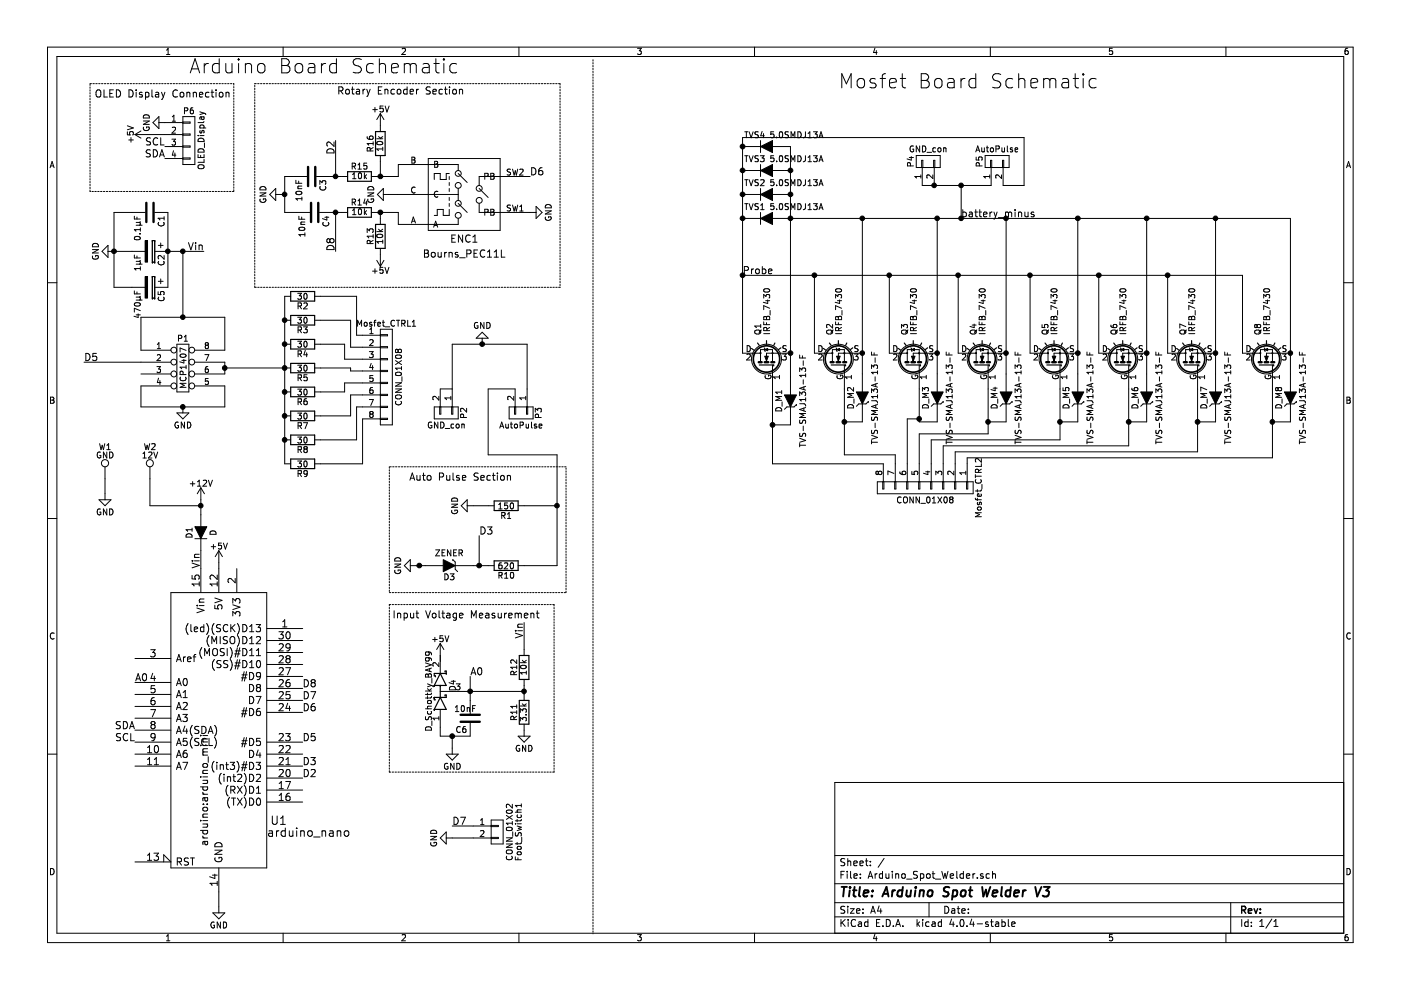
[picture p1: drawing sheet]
EESchema Schematic File Version 2
LIBS:power
LIBS:device
LIBS:transistors
LIBS:conn
LIBS:linear
LIBS:regul
LIBS:74xx
LIBS:cmos4000
LIBS:adc-dac
LIBS:memory
LIBS:xilinx
LIBS:microcontrollers
LIBS:dsp
LIBS:microchip
LIBS:analog_switches
LIBS:motorola
LIBS:texas
LIBS:intel
LIBS:audio
LIBS:interface
LIBS:digital-audio
LIBS:philips
LIBS:display
LIBS:cypress
LIBS:siliconi
LIBS:opto
LIBS:atmel
LIBS:contrib
LIBS:valves
LIBS:Rotary-Encoders
LIBS:Arduino_Spot_Welder-cache
EELAYER 25 0
EELAYER END
$Descr A4 11693 8268
encoding utf-8
Sheet 1 1
Title "Arduino Spot Welder V3"
Date ""
Rev ""
Comp ""
Comment1 ""
Comment2 ""
Comment3 ""
Comment4 ""
$EndDescr
$Comp
L arduino_mini U1
U 1 1
P 1825 5900
F 0 "U1" H 2325 4950 70  0000 C CNN
F 1 "arduino_nano" H 2575 4850 70  0000 C CNN
F 2 "arduino:arduino_mini" V 1700 5200 60  0000 C CNN
F 3 "" H 1825 5900 60  0001 C CNN
	1    1825 5900
	1    0    0    -1  
$EndComp
$Comp
L +12V #PWR01
U 1 1
P 1675 4175
F 0 "#PWR01" H 1675 4025 50  0001 C CNN
F 1 "+12V" H 1675 4315 50  0000 C CNN
F 2 "" H 1675 4175 50  0000 C CNN
F 3 "" H 1675 4175 50  0000 C CNN
	1    1675 4175
	1    0    0    -1  
$EndComp
$Comp
L GND #PWR02
U 1 1
P 1825 7575
F 0 "#PWR02" H 1825 7325 50  0001 C CNN
F 1 "GND" H 1825 7425 50  0000 C CNN
F 2 "" H 1825 7575 50  0000 C CNN
F 3 "" H 1825 7575 50  0000 C CNN
	1    1825 7575
	1    0    0    -1  
$EndComp
$Comp
L D D1
U 1 1
P 1675 4450
F 0 "D1" H 1675 4550 50  0000 C CNN
F 1 "D" H 1675 4350 50  0000 C CNN
F 2 "Diodes_SMD:D_SMA_Handsoldering" H 1675 4450 50  0001 C CNN
F 3 "" H 1675 4450 50  0000 C CNN
	1    1675 4450
	0    -1   -1   0   
$EndComp
Text Label 2525 5950 0    60   ~ 0
D6
Text Label 2525 5850 0    60   ~ 0
D7
Text Label 2525 5750 0    60   ~ 0
D8
$Comp
L +5V #PWR03
U 1 1
P 1825 4700
F 0 "#PWR03" H 1825 4550 50  0001 C CNN
F 1 "+5V" H 1825 4840 50  0000 C CNN
F 2 "" H 1825 4700 50  0000 C CNN
F 3 "" H 1825 4700 50  0000 C CNN
	1    1825 4700
	1    0    0    -1  
$EndComp
$Comp
L CONN_01X02 Foot_Switch1
U 1 1
P 4150 6950
F 0 "Foot_Switch1" V 4325 6950 50  0000 C CNN
F 1 "CONN_01X02" V 4250 6950 50  0000 C CNN
F 2 "Connectors_Molex:Molex_KK-6410-02_02x2.54mm_Straight" H 4150 6950 50  0001 C CNN
F 3 "" H 4150 6950 50  0000 C CNN
	1    4150 6950
	1    0    0    -1  
$EndComp
$Comp
L CONN_01X02 P2
U 1 1
P 3725 3450
F 0 "P2" H 3725 3600 50  0000 C CNN
F 1 "GND_con" V 3825 3450 50  0000 C CNN
F 2 "Pin_Headers:Pin_Header_Straight_1x02_Pitch2.54mm" H 3725 3450 50  0001 C CNN
F 3 "" H 3725 3450 50  0000 C CNN
	1    3725 3450
	0    1    1    0   
$EndComp
$Comp
L CONN_01X02 P3
U 1 1
P 4350 3450
F 0 "P3" H 4350 3600 50  0000 C CNN
F 1 "AutoPulse" V 4450 3450 50  0000 C CNN
F 2 "Pin_Headers:Pin_Header_Straight_1x02_Pitch2.54mm" H 4350 3450 50  0001 C CNN
F 3 "" H 4350 3450 50  0000 C CNN
	1    4350 3450
	0    1    1    0   
$EndComp
$Comp
L GND #PWR04
U 1 1
P 4025 2875
F 0 "#PWR04" H 4025 2625 50  0001 C CNN
F 1 "GND" H 4025 2725 50  0000 C CNN
F 2 "" H 4025 2875 50  0000 C CNN
F 3 "" H 4025 2875 50  0000 C CNN
	1    4025 2875
	-1   0    0    1   
$EndComp
$Comp
L DIL8 P1
U 1 1
P 1525 3075
F 0 "P1" H 1525 3325 50  0000 C CNN
F 1 "MCP1407" V 1525 3075 50  0000 C CNN
F 2 "Housings_DIP:DIP-8_W7.62mm_Socket_LongPads" H 1525 3075 50  0001 C CNN
F 3 "" H 1525 3075 50  0000 C CNN
	1    1525 3075
	1    0    0    -1  
$EndComp
$Comp
L GND #PWR05
U 1 1
P 1525 3400
F 0 "#PWR05" H 1525 3150 50  0001 C CNN
F 1 "GND" H 1525 3250 50  0000 C CNN
F 2 "" H 1525 3400 50  0000 C CNN
F 3 "" H 1525 3400 50  0000 C CNN
	1    1525 3400
	1    0    0    -1  
$EndComp
$Comp
L C C1
U 1 1
P 1250 1775
F 0 "C1" H 1275 1875 50  0000 L CNN
F 1 "0.1µF" H 1275 1675 50  0000 L CNN
F 2 "Capacitors_SMD:C_1210_HandSoldering" H 1288 1625 50  0001 C CNN
F 3 "" H 1250 1775 50  0000 C CNN
	1    1250 1775
	0    1    1    0   
$EndComp
$Comp
L CP C2
U 1 1
P 1250 2100
F 0 "C2" H 1275 2200 50  0000 L CNN
F 1 "1µF" H 1275 2000 50  0000 L CNN
F 2 "Capacitors_ThroughHole:C_Disc_D7.5mm_W5.0mm_P5.00mm" H 1288 1950 50  0001 C CNN
F 3 "" H 1250 2100 50  0000 C CNN
	1    1250 2100
	0    1    1    0   
$EndComp
$Comp
L GND #PWR06
U 1 1
P 950 2100
F 0 "#PWR06" H 950 1850 50  0001 C CNN
F 1 "GND" H 950 1950 50  0000 C CNN
F 2 "" H 950 2100 50  0000 C CNN
F 3 "" H 950 2100 50  0000 C CNN
	1    950  2100
	0    1    1    0   
$EndComp
Text Label 1675 4750 1    60   ~ 0
Vin
Text Label 1700 2100 2    60   ~ 0
Vin
Text Label 2525 6200 0    60   ~ 0
D5
Text Label 700  3025 0    60   ~ 0
D5
$Comp
L R R2
U 1 1
P 2525 2475
F 0 "R2" V 2605 2475 50  0000 C CNN
F 1 "30" V 2525 2475 50  0000 C CNN
F 2 "Resistors_SMD:R_1206_HandSoldering" V 2455 2475 50  0001 C CNN
F 3 "" H 2525 2475 50  0000 C CNN
	1    2525 2475
	0    1    1    0   
$EndComp
$Comp
L R R3
U 1 1
P 2525 2675
F 0 "R3" V 2605 2675 50  0000 C CNN
F 1 "30" V 2525 2675 50  0000 C CNN
F 2 "Resistors_SMD:R_1206_HandSoldering" V 2455 2675 50  0001 C CNN
F 3 "" H 2525 2675 50  0000 C CNN
	1    2525 2675
	0    1    1    0   
$EndComp
$Comp
L R R4
U 1 1
P 2525 2875
F 0 "R4" V 2605 2875 50  0000 C CNN
F 1 "30" V 2525 2875 50  0000 C CNN
F 2 "Resistors_SMD:R_1206_HandSoldering" V 2455 2875 50  0001 C CNN
F 3 "" H 2525 2875 50  0000 C CNN
	1    2525 2875
	0    1    1    0   
$EndComp
$Comp
L R R5
U 1 1
P 2525 3075
F 0 "R5" V 2605 3075 50  0000 C CNN
F 1 "30" V 2525 3075 50  0000 C CNN
F 2 "Resistors_SMD:R_1206_HandSoldering" V 2455 3075 50  0001 C CNN
F 3 "" H 2525 3075 50  0000 C CNN
	1    2525 3075
	0    1    1    0   
$EndComp
$Comp
L R R6
U 1 1
P 2525 3275
F 0 "R6" V 2605 3275 50  0000 C CNN
F 1 "30" V 2525 3275 50  0000 C CNN
F 2 "Resistors_SMD:R_1206_HandSoldering" V 2455 3275 50  0001 C CNN
F 3 "" H 2525 3275 50  0000 C CNN
	1    2525 3275
	0    1    1    0   
$EndComp
$Comp
L R R7
U 1 1
P 2525 3475
F 0 "R7" V 2605 3475 50  0000 C CNN
F 1 "30" V 2525 3475 50  0000 C CNN
F 2 "Resistors_SMD:R_1206_HandSoldering" V 2455 3475 50  0001 C CNN
F 3 "" H 2525 3475 50  0000 C CNN
	1    2525 3475
	0    1    1    0   
$EndComp
$Comp
L R R8
U 1 1
P 2525 3675
F 0 "R8" V 2605 3675 50  0000 C CNN
F 1 "30" V 2525 3675 50  0000 C CNN
F 2 "Resistors_SMD:R_1206_HandSoldering" V 2455 3675 50  0001 C CNN
F 3 "" H 2525 3675 50  0000 C CNN
	1    2525 3675
	0    1    1    0   
$EndComp
$Comp
L R R9
U 1 1
P 2525 3875
F 0 "R9" V 2605 3875 50  0000 C CNN
F 1 "30" V 2525 3875 50  0000 C CNN
F 2 "Resistors_SMD:R_1206_HandSoldering" V 2455 3875 50  0001 C CNN
F 3 "" H 2525 3875 50  0000 C CNN
	1    2525 3875
	0    1    1    0   
$EndComp
$Comp
L CONN_01X08 Mosfet_CTRL1
U 1 1
P 3225 3150
F 0 "Mosfet_CTRL1" H 3225 3600 50  0000 C CNN
F 1 "CONN_01X08" V 3325 3150 50  0000 C CNN
F 2 "pots_own:Pin_Header_Straight_1x08_Pitch2.54mm_Large_Pads" H 3225 3150 50  0001 C CNN
F 3 "" H 3225 3150 50  0000 C CNN
	1    3225 3150
	1    0    0    -1  
$EndComp
$Comp
L TEST_1P W2
U 1 1
P 1250 4000
F 0 "W2" H 1250 4270 50  0000 C CNN
F 1 "12V" H 1250 4200 50  0000 C CNN
F 2 "Wire_Pads:SolderWirePad_single_1mmDrill" H 1450 4000 50  0001 C CNN
F 3 "" H 1450 4000 50  0000 C CNN
	1    1250 4000
	1    0    0    -1  
$EndComp
$Comp
L TEST_1P W1
U 1 1
P 875 4000
F 0 "W1" H 875 4270 50  0000 C CNN
F 1 "GND" H 875 4200 50  0000 C CNN
F 2 "Wire_Pads:SolderWirePad_single_1mmDrill" H 1075 4000 50  0001 C CNN
F 3 "" H 1075 4000 50  0000 C CNN
	1    875  4000
	1    0    0    -1  
$EndComp
$Comp
L GND #PWR07
U 1 1
P 875 4125
F 0 "#PWR07" H 875 3875 50  0001 C CNN
F 1 "GND" H 875 3975 50  0000 C CNN
F 2 "" H 875 4125 50  0000 C CNN
F 3 "" H 875 4125 50  0000 C CNN
	1    875  4125
	1    0    0    -1  
$EndComp
Text Notes 1575 625  0    118  ~ 0
Arduino Board Schematic
Text Notes 7000 750  0    118  ~ 0
Mosfet Board Schematic
$Comp
L CONN_01X08 Mosfet_CTRL2
U 1 1
P 7725 4075
F 0 "Mosfet_CTRL2" H 7725 4525 50  0000 C CNN
F 1 "CONN_01X08" V 7825 4075 50  0000 C CNN
F 2 "pots_own:Pin_Header_Straight_1x08_Pitch2.54mm_Large_Pads" H 7725 4075 50  0001 C CNN
F 3 "" H 7725 4075 50  0000 C CNN
	1    7725 4075
	0    1    1    0   
$EndComp
$Comp
L IRF540N Q2
U 1 1
P 7000 3050
F 0 "Q2" H 7250 3125 50  0000 L CNN
F 1 "IRFB_7430" H 7250 3050 50  0000 L CNN
F 2 "pots_own:TO-220__long_Neutral123_Horizontal_LargePads" H 7250 2975 50  0001 L CIN
F 3 "" H 7000 3050 50  0000 L CNN
	1    7000 3050
	0    -1   -1   0   
$EndComp
$Comp
L IRF540N Q3
U 1 1
P 7625 3050
F 0 "Q3" H 7875 3125 50  0000 L CNN
F 1 "IRFB_7430" H 7875 3050 50  0000 L CNN
F 2 "pots_own:TO-220__long_Neutral123_Horizontal_LargePads" H 7875 2975 50  0001 L CIN
F 3 "" H 7625 3050 50  0000 L CNN
	1    7625 3050
	0    -1   -1   0   
$EndComp
$Comp
L IRF540N Q4
U 1 1
P 8200 3050
F 0 "Q4" H 8450 3125 50  0000 L CNN
F 1 "IRFB_7430" H 8450 3050 50  0000 L CNN
F 2 "pots_own:TO-220__long_Neutral123_Horizontal_LargePads" H 8450 2975 50  0001 L CIN
F 3 "" H 8200 3050 50  0000 L CNN
	1    8200 3050
	0    -1   -1   0   
$EndComp
$Comp
L IRF540N Q5
U 1 1
P 8800 3050
F 0 "Q5" H 9050 3125 50  0000 L CNN
F 1 "IRFB_7430" H 9050 3050 50  0000 L CNN
F 2 "pots_own:TO-220__long_Neutral123_Horizontal_LargePads" H 9050 2975 50  0001 L CIN
F 3 "" H 8800 3050 50  0000 L CNN
	1    8800 3050
	0    -1   -1   0   
$EndComp
$Comp
L IRF540N Q6
U 1 1
P 9375 3050
F 0 "Q6" H 9625 3125 50  0000 L CNN
F 1 "IRFB_7430" H 9625 3050 50  0000 L CNN
F 2 "pots_own:TO-220__long_Neutral123_Horizontal_LargePads" H 9625 2975 50  0001 L CIN
F 3 "" H 9375 3050 50  0000 L CNN
	1    9375 3050
	0    -1   -1   0   
$EndComp
$Comp
L IRF540N Q7
U 1 1
P 9950 3050
F 0 "Q7" H 10200 3125 50  0000 L CNN
F 1 "IRFB_7430" H 10200 3050 50  0000 L CNN
F 2 "pots_own:TO-220__long_Neutral123_Horizontal_LargePads" H 10200 2975 50  0001 L CIN
F 3 "" H 9950 3050 50  0000 L CNN
	1    9950 3050
	0    -1   -1   0   
$EndComp
$Comp
L IRF540N Q8
U 1 1
P 10575 3050
F 0 "Q8" H 10825 3125 50  0000 L CNN
F 1 "IRFB_7430" H 10825 3050 50  0000 L CNN
F 2 "pots_own:TO-220__long_Neutral123_Horizontal_LargePads" H 10825 2975 50  0001 L CIN
F 3 "" H 10575 3050 50  0000 L CNN
	1    10575 3050
	0    -1   -1   0   
$EndComp
$Comp
L IRF540N Q1
U 1 1
P 6400 3050
F 0 "Q1" H 6650 3125 50  0000 L CNN
F 1 "IRFB_7430" H 6650 3050 50  0000 L CNN
F 2 "pots_own:TO-220__long_Neutral123_Horizontal_LargePads" H 6650 2975 50  0001 L CIN
F 3 "" H 6400 3050 50  0000 L CNN
	1    6400 3050
	0    -1   -1   0   
$EndComp
$Comp
L CONN_01X02 P4
U 1 1
P 7750 1350
F 0 "P4" H 7750 1500 50  0000 C CNN
F 1 "GND_con" V 7850 1350 50  0000 C CNN
F 2 "Pin_Headers:Pin_Header_Straight_1x02_Pitch2.54mm" H 7750 1350 50  0001 C CNN
F 3 "" H 7750 1350 50  0000 C CNN
	1    7750 1350
	0    -1   -1   0   
$EndComp
$Comp
L CONN_01X02 P5
U 1 1
P 8325 1350
F 0 "P5" H 8325 1500 50  0000 C CNN
F 1 "AutoPulse" V 8425 1350 50  0000 C CNN
F 2 "Pin_Headers:Pin_Header_Straight_1x02_Pitch2.54mm" H 8325 1350 50  0001 C CNN
F 3 "" H 8325 1350 50  0000 C CNN
	1    8325 1350
	0    -1   -1   0   
$EndComp
Text Label 8025 1825 0    60   ~ 0
battery_minus
Text Label 6200 2300 0    60   ~ 0
Probe
Text Label 2525 6400 0    60   ~ 0
D3
$Comp
L R R10
U 1 1
P 4225 4725
F 0 "R10" V 4305 4725 50  0000 C CNN
F 1 "620" V 4225 4725 50  0000 C CNN
F 2 "Resistors_SMD:R_1206_HandSoldering" V 4155 4725 50  0001 C CNN
F 3 "" H 4225 4725 50  0000 C CNN
	1    4225 4725
	0    1    1    0   
$EndComp
Text Label 4000 4475 0    60   ~ 0
D3
$Comp
L GND #PWR08
U 1 1
P 3475 4725
F 0 "#PWR08" H 3475 4475 50  0001 C CNN
F 1 "GND" H 3475 4575 50  0000 C CNN
F 2 "" H 3475 4725 50  0000 C CNN
F 3 "" H 3475 4725 50  0000 C CNN
	1    3475 4725
	0    1    1    0   
$EndComp
$Comp
L R R1
U 1 1
P 4225 4225
F 0 "R1" V 4305 4225 50  0000 C CNN
F 1 "150" V 4225 4225 50  0000 C CNN
F 2 "Resistors_SMD:R_2512_HandSoldering" V 4155 4225 50  0001 C CNN
F 3 "" H 4225 4225 50  0000 C CNN
	1    4225 4225
	0    1    1    0   
$EndComp
$Comp
L GND #PWR09
U 1 1
P 3950 4225
F 0 "#PWR09" H 3950 3975 50  0001 C CNN
F 1 "GND" H 3950 4075 50  0000 C CNN
F 2 "" H 3950 4225 50  0000 C CNN
F 3 "" H 3950 4225 50  0000 C CNN
	1    3950 4225
	0    1    1    0   
$EndComp
Text Notes 4275 4025 2    60   ~ 0
Auto Pulse Section
$Comp
L ZENER D3
U 1 1
P 3750 4725
F 0 "D3" H 3750 4825 50  0000 C CNN
F 1 "ZENER" H 3750 4625 50  0000 C CNN
F 2 "Diodes_SMD:D_MiniMELF_Handsoldering" H 3750 4725 50  0001 C CNN
F 3 "" H 3750 4725 50  0000 C CNN
	1    3750 4725
	-1   0    0    1   
$EndComp
$Comp
L CONN_01X04 P6
U 1 1
P 1575 1175
F 0 "P6" H 1575 1425 50  0000 C CNN
F 1 "OLED_Display" V 1675 1175 50  0000 C CNN
F 2 "OLED_SSD1306:OLED_SSD1306_128x64" H 1575 1175 50  0001 C CNN
F 3 "" H 1575 1175 50  0000 C CNN
	1    1575 1175
	1    0    0    -1  
$EndComp
Text Label 1125 6100 2    60   ~ 0
SDA
Text Label 1125 6200 2    60   ~ 0
SCL
$Comp
L +5V #PWR010
U 1 1
P 1225 1125
F 0 "#PWR010" H 1225 975 50  0001 C CNN
F 1 "+5V" H 1225 1265 50  0000 C CNN
F 2 "" H 1225 1125 50  0000 C CNN
F 3 "" H 1225 1125 50  0000 C CNN
	1    1225 1125
	0    -1   -1   0   
$EndComp
$Comp
L GND #PWR011
U 1 1
P 1375 1025
F 0 "#PWR011" H 1375 775 50  0001 C CNN
F 1 "GND" H 1375 875 50  0000 C CNN
F 2 "" H 1375 1025 50  0000 C CNN
F 3 "" H 1375 1025 50  0000 C CNN
	1    1375 1025
	0    1    1    0   
$EndComp
Text Label 1375 1225 2    60   ~ 0
SCL
Text Label 1375 1325 2    60   ~ 0
SDA
Text Notes 1925 825  2    60   ~ 0
OLED Display Connection
$Comp
L GND #PWR012
U 1 1
P 4425 1775
F 0 "#PWR012" H 4425 1525 50  0001 C CNN
F 1 "GND" H 4425 1625 50  0000 C CNN
F 2 "" H 4425 1775 50  0000 C CNN
F 3 "" H 4425 1775 50  0000 C CNN
	1    4425 1775
	0    -1   -1   0   
$EndComp
Text Label 4425 1475 0    60   ~ 0
D6
$Comp
L R R16
U 1 1
P 3175 1200
F 0 "R16" V 3255 1200 50  0000 C CNN
F 1 "10k" V 3175 1200 50  0000 C CNN
F 2 "Resistors_SMD:R_1206_HandSoldering" V 3105 1200 50  0001 C CNN
F 3 "" H 3175 1200 50  0000 C CNN
	1    3175 1200
	-1   0    0    1   
$EndComp
$Comp
L +5V #PWR013
U 1 1
P 3175 1050
F 0 "#PWR013" H 3175 900 50  0001 C CNN
F 1 "+5V" H 3175 1190 50  0000 C CNN
F 2 "" H 3175 1050 50  0000 C CNN
F 3 "" H 3175 1050 50  0000 C CNN
	1    3175 1050
	1    0    0    -1  
$EndComp
$Comp
L GND #PWR014
U 1 1
P 3250 1625
F 0 "#PWR014" H 3250 1375 50  0001 C CNN
F 1 "GND" H 3250 1475 50  0000 C CNN
F 2 "" H 3250 1625 50  0000 C CNN
F 3 "" H 3250 1625 50  0000 C CNN
	1    3250 1625
	0    1    1    0   
$EndComp
$Comp
L R R15
U 1 1
P 3000 1475
F 0 "R15" V 3080 1475 50  0000 C CNN
F 1 "10k" V 3000 1475 50  0000 C CNN
F 2 "Resistors_SMD:R_1206_HandSoldering" V 2930 1475 50  0001 C CNN
F 3 "" H 3000 1475 50  0000 C CNN
	1    3000 1475
	0    -1   -1   0   
$EndComp
$Comp
L R R13
U 1 1
P 3175 1975
F 0 "R13" V 3255 1975 50  0000 C CNN
F 1 "10k" V 3175 1975 50  0000 C CNN
F 2 "Resistors_SMD:R_1206_HandSoldering" V 3105 1975 50  0001 C CNN
F 3 "" H 3175 1975 50  0000 C CNN
	1    3175 1975
	-1   0    0    1   
$EndComp
$Comp
L R R14
U 1 1
P 3000 1775
F 0 "R14" V 3080 1775 50  0000 C CNN
F 1 "10k" V 3000 1775 50  0000 C CNN
F 2 "Resistors_SMD:R_1206_HandSoldering" V 2930 1775 50  0001 C CNN
F 3 "" H 3000 1775 50  0000 C CNN
	1    3000 1775
	0    -1   -1   0   
$EndComp
$Comp
L +5V #PWR015
U 1 1
P 3175 2125
F 0 "#PWR015" H 3175 1975 50  0001 C CNN
F 1 "+5V" H 3175 2265 50  0000 C CNN
F 2 "" H 3175 2125 50  0000 C CNN
F 3 "" H 3175 2125 50  0000 C CNN
	1    3175 2125
	-1   0    0    1   
$EndComp
$Comp
L C C4
U 1 1
P 2625 1775
F 0 "C4" H 2650 1875 50  0000 L CNN
F 1 "10nF" H 2650 1675 50  0000 L CNN
F 2 "Capacitors_SMD:C_1210_HandSoldering" H 2663 1625 50  0001 C CNN
F 3 "" H 2625 1775 50  0000 C CNN
	1    2625 1775
	0    1    1    0   
$EndComp
$Comp
L C C3
U 1 1
P 2600 1475
F 0 "C3" H 2625 1575 50  0000 L CNN
F 1 "10nF" H 2625 1375 50  0000 L CNN
F 2 "Capacitors_SMD:C_1210_HandSoldering" H 2638 1325 50  0001 C CNN
F 3 "" H 2600 1475 50  0000 C CNN
	1    2600 1475
	0    1    1    0   
$EndComp
$Comp
L GND #PWR016
U 1 1
P 2350 1625
F 0 "#PWR016" H 2350 1375 50  0001 C CNN
F 1 "GND" H 2350 1475 50  0000 C CNN
F 2 "" H 2350 1625 50  0000 C CNN
F 3 "" H 2350 1625 50  0000 C CNN
	1    2350 1625
	0    1    1    0   
$EndComp
Text Label 2800 2100 1    60   ~ 0
D8
Text Notes 3875 800  2    60   ~ 0
Rotary Encoder Section
$Comp
L ALPS-STEC12E08 ENC1
U 1 1
P 3875 1625
F 0 "ENC1" H 3875 2000 60  0000 C CNN
F 1 "Bourns_PEC11L" H 3875 2125 60  0000 C CNN
F 2 "Rotary-Encoders:ALPS_STEC12E08" H 3875 1625 60  0001 C CNN
F 3 "" H 3875 1625 60  0000 C CNN
	1    3875 1625
	-1   0    0    1   
$EndComp
$Comp
L GND #PWR017
U 1 1
P 3775 7000
F 0 "#PWR017" H 3775 6750 50  0001 C CNN
F 1 "GND" H 3775 6850 50  0000 C CNN
F 2 "" H 3775 7000 50  0000 C CNN
F 3 "" H 3775 7000 50  0000 C CNN
	1    3775 7000
	0    1    1    0   
$EndComp
$Comp
L CP C5
U 1 1
P 1250 2400
F 0 "C5" H 1275 2500 50  0000 L CNN
F 1 "470µF" H 1275 2300 50  0000 L CNN
F 2 "Capacitors_SMD:CP_Elec_10x10" H 1288 2250 50  0001 C CNN
F 3 "" H 1250 2400 50  0000 C CNN
	1    1250 2400
	0    1    1    0   
$EndComp
$Comp
L R R11
U 1 1
P 4375 5950
F 0 "R11" V 4455 5950 50  0000 C CNN
F 1 "3.3k" V 4375 5950 50  0000 C CNN
F 2 "Resistors_SMD:R_1206_HandSoldering" V 4305 5950 50  0001 C CNN
F 3 "" H 4375 5950 50  0000 C CNN
	1    4375 5950
	-1   0    0    1   
$EndComp
$Comp
L R R12
U 1 1
P 4375 5575
F 0 "R12" V 4455 5575 50  0000 C CNN
F 1 "10k" V 4375 5575 50  0000 C CNN
F 2 "Resistors_SMD:R_1206_HandSoldering" V 4305 5575 50  0001 C CNN
F 3 "" H 4375 5575 50  0000 C CNN
	1    4375 5575
	-1   0    0    1   
$EndComp
$Comp
L GND #PWR018
U 1 1
P 4375 6100
F 0 "#PWR018" H 4375 5850 50  0001 C CNN
F 1 "GND" H 4375 5950 50  0000 C CNN
F 2 "" H 4375 6100 50  0000 C CNN
F 3 "" H 4375 6100 50  0000 C CNN
	1    4375 6100
	1    0    0    -1  
$EndComp
Text Label 4375 5200 3    60   ~ 0
Vin
$Comp
L D_Schottky_x2_Serial_AKC D4
U 1 1
P 3675 5775
F 0 "D4" H 3725 5675 50  0000 C CNN
F 1 "D_Schottky_BAV99" H 3675 5875 50  0000 C CNN
F 2 "TO_SOT_Packages_SMD:SOT-23" H 3675 5775 50  0001 C CNN
F 3 "" H 3675 5775 50  0000 C CNN
	1    3675 5775
	0    -1   -1   0   
$EndComp
$Comp
L +5V #PWR019
U 1 1
P 3675 5475
F 0 "#PWR019" H 3675 5325 50  0001 C CNN
F 1 "+5V" H 3675 5615 50  0000 C CNN
F 2 "" H 3675 5475 50  0000 C CNN
F 3 "" H 3675 5475 50  0000 C CNN
	1    3675 5475
	1    0    0    -1  
$EndComp
$Comp
L GND #PWR020
U 1 1
P 3775 6250
F 0 "#PWR020" H 3775 6000 50  0001 C CNN
F 1 "GND" H 3775 6100 50  0000 C CNN
F 2 "" H 3775 6250 50  0000 C CNN
F 3 "" H 3775 6250 50  0000 C CNN
	1    3775 6250
	1    0    0    -1  
$EndComp
$Comp
L C C6
U 1 1
P 3925 6000
F 0 "C6" H 3950 6100 50  0000 L CNN
F 1 "10nF" H 3875 5925 50  0000 L CNN
F 2 "Capacitors_SMD:C_1210_HandSoldering" H 3963 5850 50  0001 C CNN
F 3 "" H 3925 6000 50  0000 C CNN
	1    3925 6000
	-1   0    0    1   
$EndComp
Text Label 1125 5700 0    60   ~ 0
A0
Text Label 3925 5650 0    60   ~ 0
A0
Text Notes 3275 5175 0    60   ~ 0
Input Voltage Measurement
$Comp
L D TVS1
U 1 1
P 6400 1825
F 0 "TVS1" H 6300 1925 50  0000 C CNN
F 1 "5.0SMDJ13A" H 6650 1925 50  0000 C CNN
F 2 "Diodes_SMD:D_SMC_Handsoldering" H 6400 1825 50  0001 C CNN
F 3 "" H 6400 1825 50  0000 C CNN
	1    6400 1825
	1    0    0    -1  
$EndComp
$Comp
L ZENER D_M1
U 1 1
P 6600 3350
F 0 "D_M1" H 6600 3450 50  0000 C CNN
F 1 "TVS-SMAJ13A-13-F" H 6600 3250 50  0000 C CNN
F 2 "Diodes_SMD:D_SMA" H 6600 3350 50  0001 C CNN
F 3 "" H 6600 3350 50  0000 C CNN
	1    6600 3350
	0    -1   -1   0   
$EndComp
$Comp
L ZENER D_M2
U 1 1
P 7200 3325
F 0 "D_M2" H 7200 3425 50  0000 C CNN
F 1 "TVS-SMAJ13A-13-F" H 7200 3225 50  0000 C CNN
F 2 "Diodes_SMD:D_SMA" H 7200 3325 50  0001 C CNN
F 3 "" H 7200 3325 50  0000 C CNN
	1    7200 3325
	0    -1   -1   0   
$EndComp
$Comp
L ZENER D_M3
U 1 1
P 7825 3325
F 0 "D_M3" H 7825 3425 50  0000 C CNN
F 1 "TVS-SMAJ13A-13-F" H 7825 3225 50  0000 C CNN
F 2 "Diodes_SMD:D_SMA" H 7825 3325 50  0001 C CNN
F 3 "" H 7825 3325 50  0000 C CNN
	1    7825 3325
	0    -1   -1   0   
$EndComp
$Comp
L ZENER D_M4
U 1 1
P 8400 3325
F 0 "D_M4" H 8400 3425 50  0000 C CNN
F 1 "TVS-SMAJ13A-13-F" H 8400 3225 50  0000 C CNN
F 2 "Diodes_SMD:D_SMA" H 8400 3325 50  0001 C CNN
F 3 "" H 8400 3325 50  0000 C CNN
	1    8400 3325
	0    -1   -1   0   
$EndComp
$Comp
L ZENER D_M5
U 1 1
P 9000 3325
F 0 "D_M5" H 9000 3425 50  0000 C CNN
F 1 "TVS-SMAJ13A-13-F" H 9000 3225 50  0000 C CNN
F 2 "Diodes_SMD:D_SMA" H 9000 3325 50  0001 C CNN
F 3 "" H 9000 3325 50  0000 C CNN
	1    9000 3325
	0    -1   -1   0   
$EndComp
$Comp
L ZENER D_M6
U 1 1
P 9575 3325
F 0 "D_M6" H 9575 3425 50  0000 C CNN
F 1 "TVS-SMAJ13A-13-F" H 9575 3225 50  0000 C CNN
F 2 "Diodes_SMD:D_SMA" H 9575 3325 50  0001 C CNN
F 3 "" H 9575 3325 50  0000 C CNN
	1    9575 3325
	0    -1   -1   0   
$EndComp
$Comp
L ZENER D_M7
U 1 1
P 10150 3325
F 0 "D_M7" H 10150 3425 50  0000 C CNN
F 1 "TVS-SMAJ13A-13-F" H 10150 3225 50  0000 C CNN
F 2 "Diodes_SMD:D_SMA" H 10150 3325 50  0001 C CNN
F 3 "" H 10150 3325 50  0000 C CNN
	1    10150 3325
	0    -1   -1   0   
$EndComp
$Comp
L ZENER D_M8
U 1 1
P 10775 3325
F 0 "D_M8" H 10775 3425 50  0000 C CNN
F 1 "TVS-SMAJ13A-13-F" H 10775 3225 50  0000 C CNN
F 2 "Diodes_SMD:D_SMA" H 10775 3325 50  0001 C CNN
F 3 "" H 10775 3325 50  0000 C CNN
	1    10775 3325
	0    -1   -1   0   
$EndComp
Text Label 2525 6500 0    60   ~ 0
D2
Text Label 3775 6900 0    60   ~ 0
D7
Text Label 2800 1175 3    60   ~ 0
D2
$Comp
L D TVS2
U 1 1
P 6400 1625
F 0 "TVS2" H 6300 1725 50  0000 C CNN
F 1 "5.0SMDJ13A" H 6650 1725 50  0000 C CNN
F 2 "Diodes_SMD:D_SMC_Handsoldering" H 6400 1625 50  0001 C CNN
F 3 "" H 6400 1625 50  0000 C CNN
	1    6400 1625
	1    0    0    -1  
$EndComp
$Comp
L D TVS3
U 1 1
P 6400 1425
F 0 "TVS3" H 6300 1525 50  0000 C CNN
F 1 "5.0SMDJ13A" H 6650 1525 50  0000 C CNN
F 2 "Diodes_SMD:D_SMC_Handsoldering" H 6400 1425 50  0001 C CNN
F 3 "" H 6400 1425 50  0000 C CNN
	1    6400 1425
	1    0    0    -1  
$EndComp
$Comp
L D TVS4
U 1 1
P 6400 1225
F 0 "TVS4" H 6300 1325 50  0000 C CNN
F 1 "5.0SMDJ13A" H 6650 1325 50  0000 C CNN
F 2 "Diodes_SMD:D_SMC_Handsoldering" H 6400 1225 50  0001 C CNN
F 3 "" H 6400 1225 50  0000 C CNN
	1    6400 1225
	1    0    0    -1  
$EndComp
Wire Wire Line
	1675 4175 1675 4300
Wire Wire Line
	1675 4600 1675 4750
Wire Wire Line
	1825 7575 1825 7450
Wire Wire Line
	1825 4750 1825 4700
Wire Wire Line
	3775 7000 3950 7000
Wire Wire Line
	3675 3250 3775 3250
Wire Wire Line
	3775 3250 3775 2875
Wire Wire Line
	3775 2875 4400 2875
Connection ~ 4025 2875
Wire Wire Line
	1175 3225 1175 3400
Wire Wire Line
	1875 3400 1875 3225
Connection ~ 1525 3400
Wire Wire Line
	1175 2925 1175 2650
Wire Wire Line
	1175 2650 1875 2650
Wire Wire Line
	1875 2650 1875 2925
Wire Wire Line
	950  2100 1100 2100
Wire Wire Line
	950  1775 950  2400
Wire Wire Line
	950  1775 1100 1775
Wire Wire Line
	1400 1775 1400 2400
Connection ~ 1525 2650
Wire Wire Line
	1875 3025 1875 3125
Wire Wire Line
	700  3025 1175 3025
Wire Wire Line
	2375 2475 2375 3875
Connection ~ 2375 2675
Connection ~ 2375 2875
Connection ~ 2375 3075
Connection ~ 2375 3275
Connection ~ 2375 3475
Connection ~ 2375 3675
Wire Wire Line
	1875 3075 2375 3075
Connection ~ 1875 3075
Wire Wire Line
	2675 2475 2975 2475
Wire Wire Line
	2975 2475 2975 2800
Wire Wire Line
	2975 2800 3025 2800
Wire Wire Line
	2675 3075 2925 3075
Wire Wire Line
	2925 3075 2925 3100
Wire Wire Line
	2925 3100 3025 3100
Wire Wire Line
	2675 3875 3025 3875
Wire Wire Line
	3025 3875 3025 3500
Wire Wire Line
	2675 3675 2975 3675
Wire Wire Line
	2975 3675 2975 3400
Wire Wire Line
	2975 3400 3025 3400
Wire Wire Line
	2675 3475 2925 3475
Wire Wire Line
	2925 3475 2925 3300
Wire Wire Line
	2925 3300 3025 3300
Wire Wire Line
	2675 3275 2875 3275
Wire Wire Line
	2875 3275 2875 3200
Wire Wire Line
	2875 3200 3025 3200
Wire Wire Line
	2675 2675 2925 2675
Wire Wire Line
	2925 2675 2925 2900
Wire Wire Line
	2925 2900 3025 2900
Wire Wire Line
	2675 2875 2875 2875
Wire Wire Line
	2875 2875 2875 3000
Wire Wire Line
	2875 3000 3025 3000
Wire Wire Line
	1250 4000 1250 4225
Wire Wire Line
	1250 4225 1675 4225
Connection ~ 1675 4225
Wire Wire Line
	875  4125 875  4000
Wire Notes Line
	4950 500  4950 7800
Wire Wire Line
	6450 3250 6450 3875
Wire Wire Line
	6450 3875 7375 3875
Wire Wire Line
	7050 3250 7050 3800
Wire Wire Line
	7050 3800 7475 3800
Wire Wire Line
	7475 3800 7475 3875
Wire Wire Line
	7675 3250 7675 3525
Wire Wire Line
	7675 3500 7575 3500
Wire Wire Line
	7575 3500 7575 3875
Wire Wire Line
	8250 3250 8250 3625
Wire Wire Line
	8250 3625 7675 3625
Wire Wire Line
	7675 3625 7675 3875
Wire Wire Line
	8850 3250 8850 3675
Wire Wire Line
	8850 3675 7775 3675
Wire Wire Line
	7775 3675 7775 3875
Wire Wire Line
	9425 3250 9425 3725
Wire Wire Line
	9425 3725 7875 3725
Wire Wire Line
	7875 3725 7875 3875
Wire Wire Line
	10000 3250 10000 3775
Wire Wire Line
	10000 3775 7975 3775
Wire Wire Line
	7975 3775 7975 3875
Wire Wire Line
	10625 3250 10625 3825
Wire Wire Line
	10625 3825 8075 3825
Wire Wire Line
	8075 3825 8075 3875
Connection ~ 7800 1550
Wire Wire Line
	8025 1550 8025 1825
Connection ~ 8025 1550
Wire Wire Line
	8400 1825 8400 3125
Wire Wire Line
	6550 1825 10775 1825
Wire Wire Line
	7825 1825 7825 3125
Connection ~ 8025 1825
Wire Wire Line
	7200 1825 7200 3125
Connection ~ 7825 1825
Wire Wire Line
	6600 1225 6600 3150
Connection ~ 7200 1825
Wire Wire Line
	9000 1825 9000 3125
Connection ~ 8400 1825
Wire Wire Line
	9575 1825 9575 3125
Connection ~ 9000 1825
Wire Wire Line
	10150 1825 10150 3125
Connection ~ 9575 1825
Wire Wire Line
	10775 1825 10775 3125
Connection ~ 10150 1825
Wire Wire Line
	6200 1150 6200 2950
Wire Wire Line
	6200 2300 10375 2300
Wire Wire Line
	10375 2300 10375 2950
Wire Wire Line
	9750 2950 9750 2300
Connection ~ 9750 2300
Wire Wire Line
	9175 2950 9175 2300
Connection ~ 9175 2300
Wire Wire Line
	8600 2950 8600 2300
Connection ~ 8600 2300
Wire Wire Line
	8000 2950 8000 2300
Connection ~ 8000 2300
Wire Wire Line
	7425 2950 7425 2300
Connection ~ 7425 2300
Wire Wire Line
	6800 2950 6800 2300
Connection ~ 6800 2300
Wire Wire Line
	4075 4725 3950 4725
Wire Wire Line
	4650 4725 4375 4725
Wire Wire Line
	4000 4725 4000 4475
Connection ~ 4000 4725
Wire Notes Line
	3250 4950 4725 4950
Wire Notes Line
	4725 3900 3250 3900
Wire Wire Line
	7700 1550 8275 1550
Wire Wire Line
	6200 1150 8550 1150
Connection ~ 6200 2300
Wire Wire Line
	4400 2875 4400 3250
Wire Wire Line
	4300 3250 4075 3250
Wire Wire Line
	4075 3250 4075 3800
Wire Wire Line
	8550 1150 8550 1550
Wire Wire Line
	8550 1550 8375 1550
Wire Wire Line
	4650 4225 4375 4225
Wire Wire Line
	4075 4225 3950 4225
Connection ~ 4650 4225
Connection ~ 3500 4725
Wire Wire Line
	3475 4725 3550 4725
Wire Notes Line
	3250 3900 3250 4950
Wire Notes Line
	4725 4950 4725 3900
Wire Wire Line
	1375 1125 1225 1125
Wire Notes Line
	750  1600 750  700 
Wire Notes Line
	750  700  1950 700 
Wire Notes Line
	1950 700  1950 1600
Wire Notes Line
	1950 1600 750  1600
Wire Wire Line
	4075 3800 4650 3800
Wire Wire Line
	3250 1625 3325 1625
Wire Wire Line
	3150 1475 3325 1475
Wire Wire Line
	3175 1350 3175 1475
Connection ~ 3175 1475
Wire Wire Line
	3150 1775 3325 1775
Wire Wire Line
	3175 1825 3175 1775
Connection ~ 3175 1775
Wire Wire Line
	2750 1475 2850 1475
Wire Wire Line
	2850 1775 2775 1775
Wire Wire Line
	2475 1775 2375 1775
Wire Wire Line
	2375 1775 2375 1475
Wire Wire Line
	2375 1475 2450 1475
Wire Wire Line
	2350 1625 2375 1625
Connection ~ 2375 1625
Wire Wire Line
	2800 1475 2800 1175
Connection ~ 2800 1475
Wire Wire Line
	2800 1775 2800 2100
Connection ~ 2800 1775
Wire Notes Line
	2125 2400 2125 700 
Wire Notes Line
	2125 700  4675 700 
Wire Notes Line
	4675 2400 2125 2400
Wire Wire Line
	3325 1775 3325 1875
Wire Wire Line
	3325 1475 3325 1375
Wire Notes Line
	4675 700  4675 2400
Wire Wire Line
	1175 3400 1875 3400
Connection ~ 1525 2100
Wire Wire Line
	950  2400 1100 2400
Connection ~ 950  2100
Connection ~ 1400 2100
Wire Wire Line
	1400 2100 1700 2100
Wire Wire Line
	1525 2100 1525 2650
Wire Wire Line
	4375 5800 4375 5725
Wire Wire Line
	4375 5425 4375 5200
Connection ~ 4375 5775
Wire Wire Line
	3875 5775 4375 5775
Wire Wire Line
	3925 5650 3925 5850
Connection ~ 3925 5775
Wire Wire Line
	3675 6150 3675 6075
Wire Wire Line
	3925 6150 3675 6150
Wire Wire Line
	3775 6250 3775 6150
Connection ~ 3775 6150
Wire Wire Line
	4650 3800 4650 4725
Wire Notes Line
	3250 5050 4625 5050
Wire Notes Line
	4625 5050 4625 6450
Wire Notes Line
	4625 6450 3250 6450
Wire Notes Line
	3250 6450 3250 5050
Connection ~ 6600 1825
Wire Wire Line
	6250 1825 6200 1825
Connection ~ 6200 1825
Connection ~ 6600 2950
Wire Wire Line
	6600 3550 6450 3550
Connection ~ 6450 3550
Connection ~ 7200 2950
Wire Wire Line
	7200 3525 7050 3525
Connection ~ 7050 3525
Wire Wire Line
	7675 3525 7825 3525
Connection ~ 7675 3500
Connection ~ 7825 2950
Connection ~ 8400 2950
Wire Wire Line
	8400 3525 8250 3525
Connection ~ 8250 3525
Connection ~ 9000 2950
Wire Wire Line
	9000 3525 8850 3525
Connection ~ 8850 3525
Wire Wire Line
	9575 3525 9425 3525
Connection ~ 9425 3525
Connection ~ 9575 2950
Connection ~ 10150 2950
Wire Wire Line
	10150 3525 10000 3525
Connection ~ 10000 3525
Wire Wire Line
	10775 3525 10625 3525
Connection ~ 10625 3525
Connection ~ 10775 2950
Wire Wire Line
	3950 6900 3775 6900
Wire Wire Line
	6250 1225 6200 1225
Connection ~ 6200 1225
Wire Wire Line
	6250 1425 6200 1425
Connection ~ 6200 1425
Wire Wire Line
	6250 1625 6200 1625
Connection ~ 6200 1625
Wire Wire Line
	6550 1625 6600 1625
Wire Wire Line
	6600 1425 6550 1425
Connection ~ 6600 1625
Wire Wire Line
	6600 1225 6550 1225
Connection ~ 6600 1425
$EndSCHEMATC
